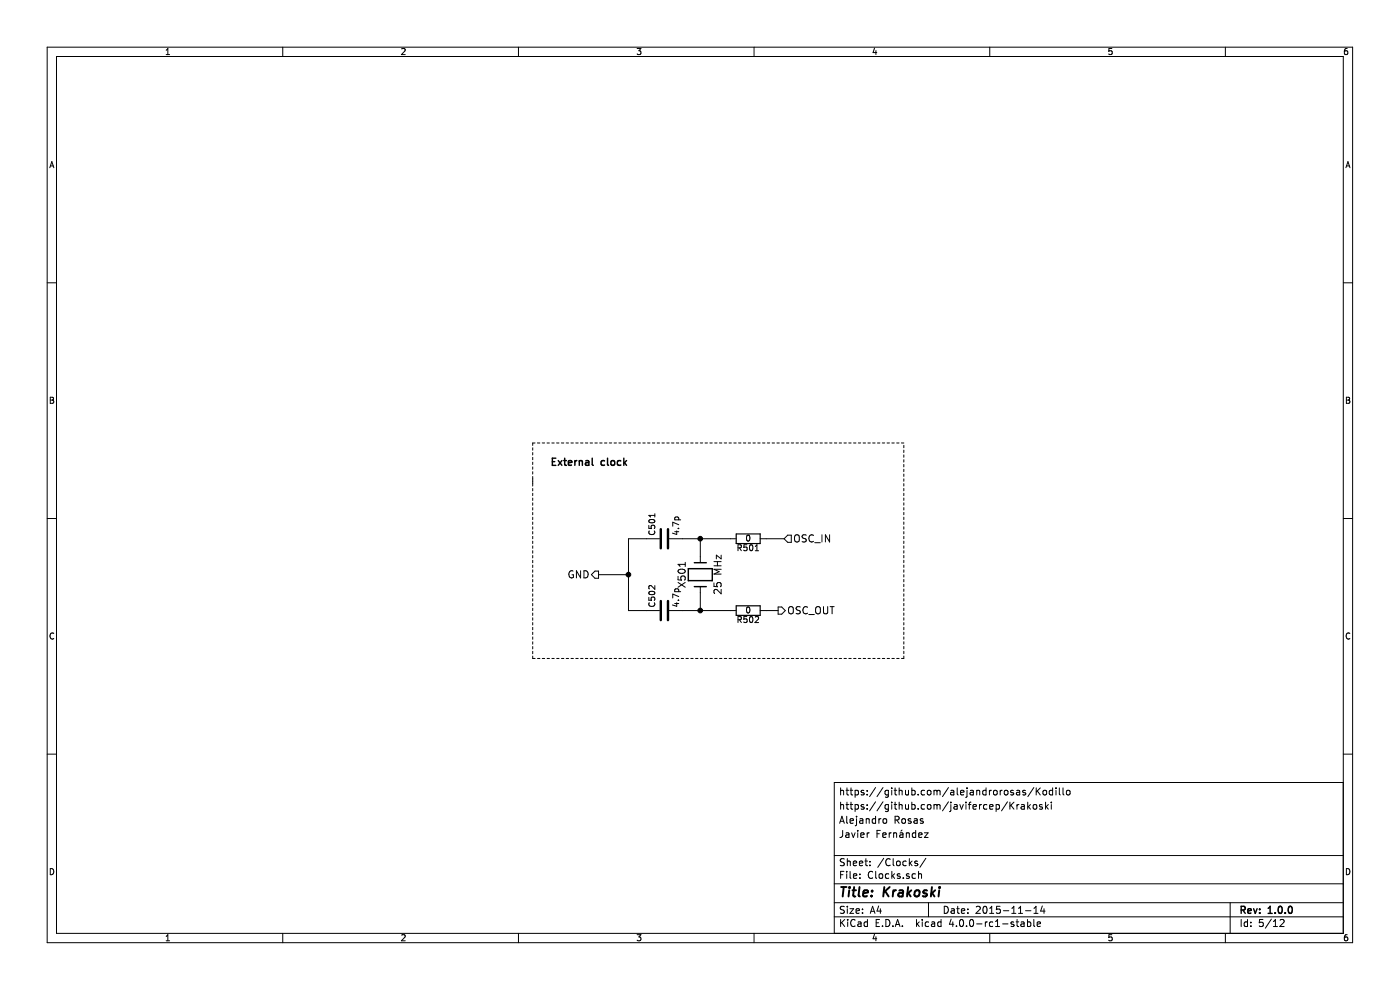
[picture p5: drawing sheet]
EESchema Schematic File Version 2
LIBS:Krakoski-rescue
LIBS:power
LIBS:device
LIBS:transistors
LIBS:conn
LIBS:linear
LIBS:regul
LIBS:74xx
LIBS:cmos4000
LIBS:adc-dac
LIBS:memory
LIBS:xilinx
LIBS:microcontrollers
LIBS:dsp
LIBS:microchip
LIBS:analog_switches
LIBS:motorola
LIBS:texas
LIBS:intel
LIBS:audio
LIBS:interface
LIBS:digital-audio
LIBS:philips
LIBS:display
LIBS:cypress
LIBS:siliconi
LIBS:opto
LIBS:atmel
LIBS:contrib
LIBS:valves
LIBS:ChefLib
LIBS:ComponentLib
LIBS:Krakoski-cache
EELAYER 25 0
EELAYER END
$Descr A4 11693 8268
encoding utf-8
Sheet 5 12
Title "Krakoski"
Date "2015-11-14"
Rev "1.0.0"
Comp ""
Comment1 "Javier Fernández"
Comment2 "Alejandro Rosas"
Comment3 "https://github.com/javifercep/Krakoski"
Comment4 "https://github.com/alejandrorosas/Kodillo"
$EndDescr
$Comp
L Crystal X501
U 1 1
P 5850 4800
F 0 "X501" H 5850 4950 60  0000 C CNN
F 1 "25 MHz" H 5850 4650 60  0000 C CNN
F 2 "ComponentLibv2:7A-25.000MAAJ-T" H 5850 4800 60  0001 C CNN
F 3 "http://www.farnell.com/datasheets/1041607.pdf" H 5850 4800 60  0001 C CNN
	1    5850 4800
	0    -1   -1   0   
$EndComp
Wire Wire Line
	5250 4500 5400 4500
Wire Wire Line
	5250 4500 5250 5100
Wire Wire Line
	5250 5100 5400 5100
Wire Wire Line
	5700 4500 6100 4500
Wire Wire Line
	5700 5100 6100 5100
Connection ~ 5850 4500
Connection ~ 5850 5100
Wire Wire Line
	6400 4500 6550 4500
Wire Wire Line
	6400 5100 6500 5100
Text HLabel 5000 4800 0    60   Output ~ 0
GND
Wire Wire Line
	5250 4800 5000 4800
Connection ~ 5250 4800
Text HLabel 6550 4500 2    60   Input ~ 0
OSC_IN
Text HLabel 6500 5100 2    60   Output ~ 0
OSC_OUT
Wire Notes Line
	4450 4000 4450 5500
Wire Notes Line
	4450 5500 7550 5500
Wire Notes Line
	7550 5500 7550 3700
Wire Notes Line
	7550 3700 4450 3700
Wire Notes Line
	4450 3700 4450 4050
Text Notes 4600 3900 0    60   ~ 12
External clock
$Comp
L R R501
U 1 1
P 6250 4500
F 0 "R501" V 6330 4500 50  0000 C CNN
F 1 "0" V 6250 4500 50  0000 C CNN
F 2 "Resistors_SMD:R_0603_HandSoldering" V 6180 4500 30  0001 C CNN
F 3 "" H 6250 4500 30  0000 C CNN
	1    6250 4500
	0    1    1    0   
$EndComp
$Comp
L R R502
U 1 1
P 6250 5100
F 0 "R502" V 6330 5100 50  0000 C CNN
F 1 "0" V 6250 5100 50  0000 C CNN
F 2 "Resistors_SMD:R_0603_HandSoldering" V 6180 5100 30  0001 C CNN
F 3 "" H 6250 5100 30  0000 C CNN
	1    6250 5100
	0    1    1    0   
$EndComp
Wire Wire Line
	5850 4650 5850 4500
Wire Wire Line
	5850 4950 5850 5100
$Comp
L C C501
U 1 1
P 5550 4500
F 0 "C501" H 5575 4600 50  0000 L CNN
F 1 "4.7p" H 5575 4400 50  0000 L CNN
F 2 "Capacitors_SMD:C_0603_HandSoldering" H 5588 4350 30  0001 C CNN
F 3 "" H 5550 4500 60  0000 C CNN
	1    5550 4500
	0    -1   -1   0   
$EndComp
$Comp
L C C502
U 1 1
P 5550 5100
F 0 "C502" H 5575 5200 50  0000 L CNN
F 1 "4.7p" H 5575 5000 50  0000 L CNN
F 2 "Capacitors_SMD:C_0603_HandSoldering" H 5588 4950 30  0001 C CNN
F 3 "" H 5550 5100 60  0000 C CNN
	1    5550 5100
	0    -1   -1   0   
$EndComp
$EndSCHEMATC
